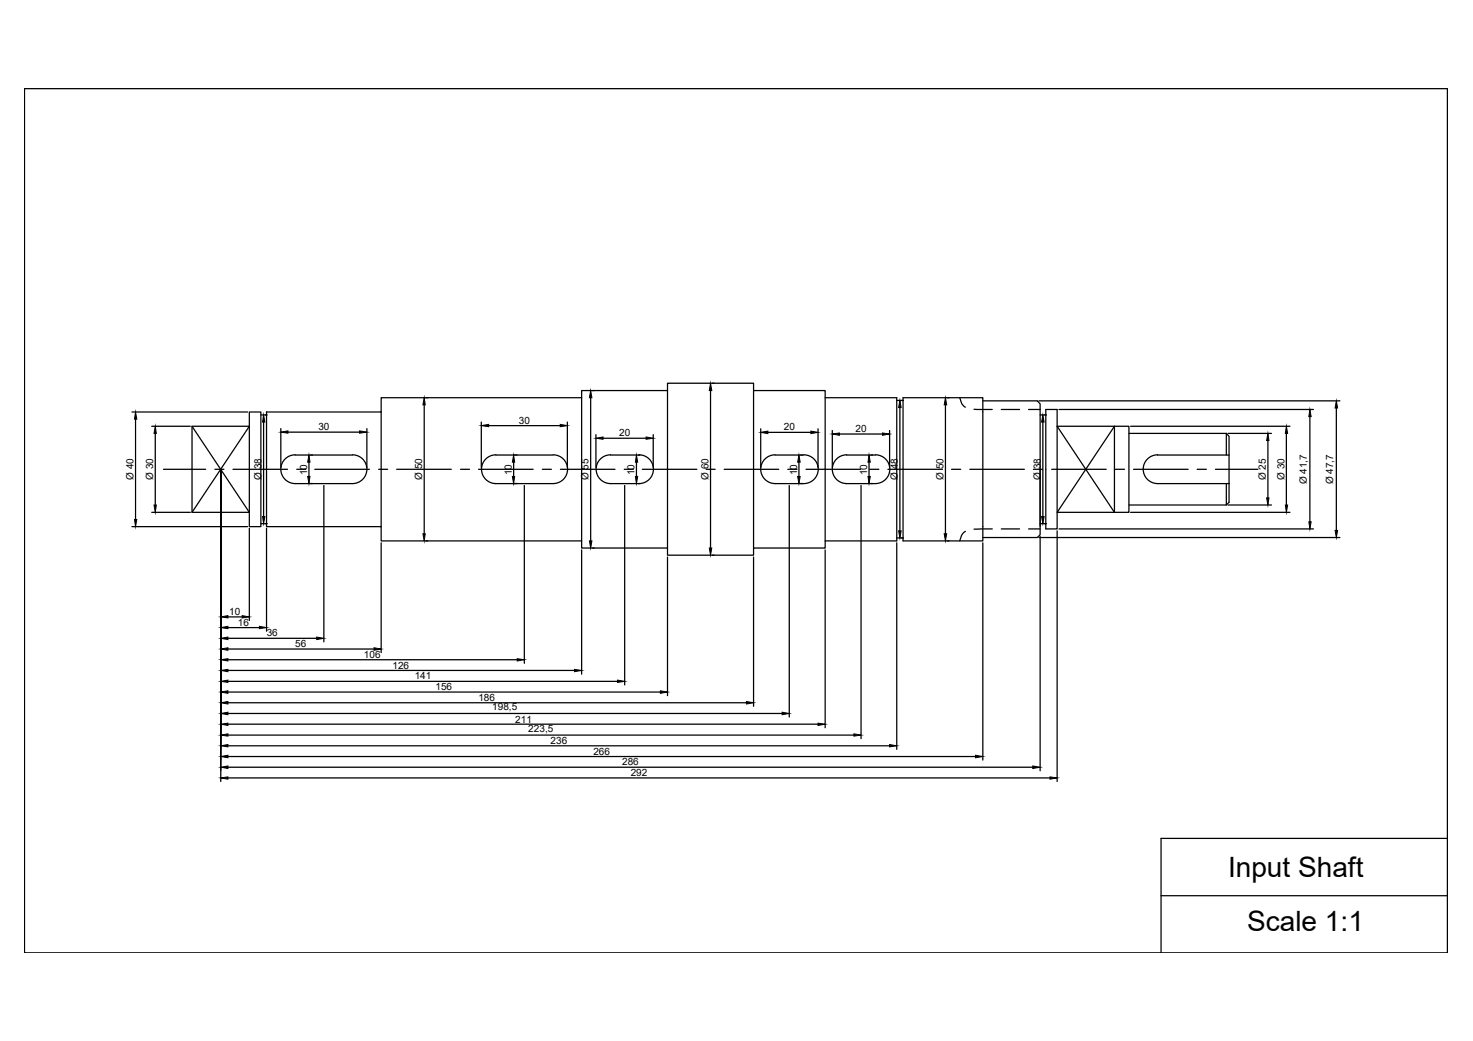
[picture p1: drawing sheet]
<svg xmlns="http://www.w3.org/2000/svg" width="297mm" height="210mm" viewBox="0 0 297 210" stroke-linecap="round" stroke-linejoin="round" font-family="sans-serif">
<!-- layer: Center Lines -->
<g fill="none" stroke="#000" stroke-width=".25">
<path d="M33 94.6h8.5M43.3 94.6h1.9M47 94.6h11M59.8 94.6h1.9M63.5 94.6h11M76.4 94.6h1.8M80 94.6h11M92.9 94.6h1.8M96.5 94.6h11M109.4 94.6h1.8M113 94.6h11M125.9 94.6h1.8"/>
<path d="M129.5 94.6h11M142.4 94.6h1.8M146 94.6h11M158.9 94.6h1.8M162.5 94.6h11.1M175.4 94.6h1.8M179.1 94.6h11M191.9 94.6h1.8M195.6 94.6h11M208.4 94.6h1.9M212.1 94.6h11M224.9 94.6h1.9"/>
<path d="M228.6 94.6h11M241.4 94.6h1.9M245.1 94.6h8.5"/>
</g>
<!-- layer: Shaft -->
<g fill="none" stroke="#000" stroke-width=".25">
<path d="M4.9 17.9h287v174.2h-287zM134.6 78.8v31.7M152 78.8v31.7M38.7 86l11.6 17.3h-11.6v-17.3h11.6l-11.6 17.3M50.3 83.1h2.3v23.1h-2.3zM52.6 83.7h1.1M53.7 83.1h23.2v-2.9h40.4v-1.4h17.3v-1.5h17.4v1.5h14.4v1.4h14.4v28.9h-14.4v1.4h-14.4v1.4h-17.4v-1.4h-17.3v-1.4h-40.4v-2.9h-23.2zM59.5 91.8h11.6M59.5 91.7a2.9 2.9 0 0 0-2.9 2.9 2.9 2.9 0 0 0 2.9 2.9M71.1 91.7a2.9 2.9 0 0 1 2.9 2.9 2.9 2.9 0 0 1-2.9 2.9h-11.6M76.9 83.1v23.1M100 91.8h11.5"/>
<path d="M100 97.5h11.5M100 91.7a2.9 2.9 0 0 0-2.9 2.9 2.9 2.9 0 0 0 2.9 2.9M111.6 91.7a2.9 2.9 0 0 1 2.9 2.9 2.9 2.9 0 0 1-2.9 2.9M117.3 80.2v28.9M123.1 91.8h5.7M123.1 91.7a2.9 2.9 0 0 0-2.9 2.9 2.9 2.9 0 0 0 2.9 2.9h5.7a2.9 2.9 0 0 0 3-2.9 2.9 2.9 0 0 0-2.9-2.9M156.3 91.8h5.8M156.3 91.7a2.9 2.9 0 0 0-2.9 2.9 2.9 2.9 0 0 0 2.9 2.9h5.8a2.9 2.9 0 0 0 2.9-2.9 2.9 2.9 0 0 0-2.9-2.9M166.4 80.2v28.9M170.7 91.8h5.8M170.7 97.5h5.8M170.7 91.7a2.9 2.9 0 0 0-2.9 2.9 2.9 2.9 0 0 0 2.9 2.9"/>
<path d="M176.5 91.7a2.9 2.9 0 0 1 2.9 2.9 2.9 2.9 0 0 1-2.9 2.9M180.8 80.7h1.3M182.1 80.2h16.1v28.9h-16.1zM198.2 80.8h11l.5 .6v13.2M209.7 94.6v13.2l-.5 .6h-11M209.7 83.7h1.2M209.7 94.6v11.5M210.9 82.6h2.3v24.1h-2.3zM213.2 86h11.5v17.3h-11.5l11.5-17.3h3v17.3h-3zM227.7 87.4h19.6M233.4 91.8h14.4M233.4 91.7a2.9 2.9 0 0 0-2.9 2.9 2.9 2.9 0 0 0 2.9 2.9h14.4"/>
<path d="M247.3 87.4l.5 .6v13.3l-.5 .5h-19.6M247.3 87.4v4.4M247.3 97.5v4.3M52.6 105.6h1.1M180.8 108.5h1.3M209.7 105.6h1.2M291.9 169.1h-57.8v23M234.1 180.6h57.8"/>
</g>
<!-- layer: Hidden -->
<path d="M193.5 80.2a2.42 2.42 0 0 0 1.2 1.9M196.4 82.5l3.7 .1M201.9 82.6h3.7M207.4 82.6h2.3M194.7 107.2l-.4 .2a2.86 2.86 0 0 0-.8 1.7M200.1 106.7h-3.7M201.9 106.7h3.7M207.4 106.7h2.3" fill="none" stroke="#000" stroke-width=".25"/>
<!-- layer: Dimensions -->
<g fill="none" stroke="#000" stroke-width=".25">
<path d="M119.5 78.8h.3M143.3 78.8v31.7M143.7 77.3h.3M26.6 83.1h23.3M27.3 84.5v20.2M30.6 86h7.8M31.3 87.4v14.4M44.5 95v62.6M53.2 85.1v19.1M53.5 83.7h.4M56.6 86.4v7.8M58.1 87.1h14.4"/>
<path d="M62.3 93.2v2.9M62.6 91.8h.4M62.6 97.5h.4M65.3 97.9v31.5M74 86.4v7.8M85.5 81.6v26M85.9 80.2h.4M97.1 85.1v9.1M98.5 85.8h14.5M103.5 91.8h.8M103.5 97.5h.8M103.6 93.2v2.9"/>
<path d="M105.7 97.9v35.8M114.4 85.1v9.1M119.1 80.2v28.9M120.2 87.6v6.6M121.6 88.4h8.7M126 97.9v40.2M128.3 93.2v2.9M128.7 91.8h.4M128.7 97.5h.4M131.7 87.6v6.6M153.4 86.5v7.7M154.8 87.2h8.7"/>
<path d="M159.2 97.9v46.7M161.1 93.2v2.9M161.4 91.8h.4M161.4 97.5h.4M165 86.5v7.7M167.8 86.8v7.4M169.3 87.5h8.7M173.6 97.9v51M175.2 93.2v2.9M175.6 91.8h.4M175.6 97.5h.4M179.4 86.8v7.4"/>
<path d="M181.5 82.2v24.8M181.8 80.7h.4M190.7 81.6v26M191 80.2h.4M209.5 80.8h60.7M210.3 85.1v19.1M210.7 83.7h.3M213.6 82.6h51.3M228 86h32.1M247.6 87.4h8.8M255.7 88.8v11.6M259.4 87.4v14.4"/>
<path d="M264.1 84v21.2M269.5 82.3v24.6M26.6 106.2h23.3M30.6 103.3h7.8M50.3 106.5v18.6M53.5 105.6h.4M53.7 106.5v20.8M76.9 109.4v22.2M85.9 109.1h.4M117.3 110.9v25M119.5 110.5h.3M134.6 112.3v28"/>
<path d="M143.7 111.9h.3M152 112.3v30.1M166.4 110.9v35.8M180.8 109.4v41.7M181.8 108.5h.4M191 109.1h.4M198.2 109.4v43.9M209.5 108.4h60.7M209.7 108.2v47.2M210.7 105.6h.3M213.2 107v50.6M213.6 106.7h51.3"/>
<path d="M228 103.3h32.1M247.6 101.8h8.8M46 124.4h2.8M46 126.5h6.3M46 128.7h17.9M46 130.9h29.4M46 133h58.3M46 135.2h69.9M46 137.4h78.5M46 139.5h87.2M46 141.7h104.5M46 143.9h111.7"/>
<path d="M46 146h119M46 148.2h126.2M46 150.4h133.4M46 152.5h150.7M46 154.7h162.3M46 156.9h165.7"/>
</g>
<g fill="#000" stroke="#000" stroke-width=".2">
<path d="M143.3 77.3l.2 1.5h-.5zM27.3 83.1l.3 1.4h-.5zM31.3 86l.2 1.4h-.4zM53.2 83.7l.2 1.4h-.5zM56.6 87.1l1.5-.2v.4zM62.3 91.8l.2 1.4h-.5zM62 96.1h.5l-.2 1.4zM72.5 86.9l1.5 .2-1.5 .2zM85.5 80.2l.3 1.4h-.5zM97.1 85.8l1.4-.2v.4zM103.6 91.8l.2 1.4h-.5zM103.3 96.1h.5l-.2 1.4z"/>
<path d="M113 85.6l1.4 .2-1.4 .2zM119.1 78.8l.3 1.4h-.5zM120.2 88.4l1.4-.3v.5zM128.3 91.8l.3 1.4h-.5zM128.1 96.1h.5l-.3 1.4zM130.3 88.1l1.4 .3-1.4 .2zM153.4 87.2l1.4-.3v.5zM161.1 91.8l.3 1.4h-.5zM160.9 96.1h.5l-.3 1.4zM163.5 86.9l1.5 .3-1.5 .2zM167.8 87.5l1.5-.2v.5zM175.2 91.8l.3 1.4h-.5z"/>
<path d="M175 96.1h.5l-.3 1.4zM178 87.3l1.4 .2-1.4 .3zM181.5 80.7l.2 1.5h-.5zM190.7 80.2l.2 1.4h-.5zM210.3 83.7l.3 1.4h-.6zM255.7 87.4l.2 1.4h-.5zM259.4 86l.3 1.4h-.5zM264.1 82.6l.3 1.4h-.5zM269.5 80.8l.2 1.5h-.5zM27.1 104.7h.5l-.3 1.5zM31.1 101.8h.4l-.2 1.5zM52.9 104.2h.5l-.2 1.4z"/>
<path d="M85.3 107.6h.5l-.3 1.5zM118.9 109.1h.5l-.3 1.4zM143 110.5h.5l-.2 1.4zM181.2 107h.5l-.2 1.5zM190.4 107.6h.5l-.2 1.5zM210 104.2h.6l-.3 1.4zM255.4 100.4h.5l-.2 1.4zM259.2 101.8h.5l-.3 1.5zM263.9 105.2h.5l-.3 1.5zM269.2 106.9h.5l-.2 1.5zM44.5 124.4l1.5-.3v.5zM44.5 126.5l1.5-.2v.5z"/>
<path d="M44.5 128.7l1.5-.2v.5zM44.5 130.9l1.5-.3v.5zM44.5 133l1.5-.2v.5zM44.5 135.2l1.5-.2v.4zM44.5 137.4l1.5-.3v.5zM44.5 139.5l1.5-.2v.5zM48.8 124.1l1.5 .3-1.5 .2zM52.3 126.3l1.4 .2-1.4 .3zM63.9 128.5l1.4 .2-1.4 .3zM75.4 130.6l1.5 .3-1.5 .2zM104.3 132.8l1.4 .2-1.4 .3zM115.9 135l1.4 .2-1.4 .2z"/>
<path d="M124.5 137.1l1.5 .3-1.5 .2zM133.2 139.3l1.4 .2-1.4 .3zM44.5 141.7l1.5-.3v.6zM44.5 143.9l1.5-.3v.5zM44.5 146l1.5-.2v.5zM44.5 148.2l1.5-.2v.4zM44.5 150.4l1.5-.3v.5zM44.5 152.5l1.5-.2v.5zM44.5 154.7l1.5-.3v.6zM44.5 156.9l1.5-.3v.5zM150.5 141.4l1.5 .3-1.5 .3zM157.7 143.6l1.5 .3-1.5 .2z"/>
<path d="M165 145.8l1.4 .2-1.4 .3zM172.2 148l1.4 .2-1.4 .2zM179.4 150.1l1.4 .3-1.4 .2zM196.7 152.3l1.5 .2-1.5 .3zM208.3 154.4l1.4 .3-1.4 .3zM211.7 156.6l1.5 .3-1.5 .2z"/>
</g>
<g font-size="5.6">
<text x="247.6" y="176.8">Input Shaft</text>
<text x="251.5" y="187.7">Scale 1:1</text>
</g>
<g font-size="2">
<text x="64.2" y="86.8">30</text>
<text x="104.6" y="85.4">30</text>
<text x="124.9" y="88">20</text>
<text x="158.1" y="86.8">20</text>
<text x="172.5" y="87.1">20</text>
<text x="61.9" y="95.8" transform="rotate(-90 61.9 95.8)">10</text>
<text x="103.2" y="95.8" transform="rotate(-90 103.2 95.8)">10</text>
<text x="128" y="95.8" transform="rotate(-90 128 95.8)">10</text>
<text x="160.7" y="95.8" transform="rotate(-90 160.7 95.8)">10</text>
<text x="174.9" y="95.8" transform="rotate(-90 174.9 95.8)">10</text>
<text x="26.9" y="96.8" transform="rotate(-90 26.9 96.8)">Ø 40</text>
<text x="30.9" y="96.8" transform="rotate(-90 30.9 96.8)">Ø 30</text>
<text x="52.7" y="96.8" transform="rotate(-90 52.7 96.8)">Ø 38</text>
<text x="85.1" y="96.8" transform="rotate(-90 85.1 96.8)">Ø 50</text>
<text x="118.7" y="96.8" transform="rotate(-90 118.7 96.8)">Ø 55</text>
<text x="142.9" y="96.8" transform="rotate(-90 142.9 96.8)">Ø 60</text>
<text x="181" y="96.8" transform="rotate(-90 181 96.8)">Ø 48</text>
<text x="190.2" y="96.8" transform="rotate(-90 190.2 96.8)">Ø 50</text>
<text x="209.9" y="96.8" transform="rotate(-90 209.9 96.8)">Ø 38</text>
<text x="255.3" y="96.8" transform="rotate(-90 255.3 96.8)">Ø 25</text>
<text x="259" y="96.8" transform="rotate(-90 259 96.8)">Ø 30</text>
<text x="263.5" y="97.6" transform="rotate(-90 263.5 97.6)">Ø 41,7</text>
<text x="268.8" y="97.6" transform="rotate(-90 268.8 97.6)">Ø 47,7</text>
<text x="46.2" y="124">10</text>
<text x="47.9" y="126.2">16</text>
<text x="53.8" y="128.3">36</text>
<text x="59.5" y="130.5">56</text>
<text x="73.4" y="132.6">106</text>
<text x="79.1" y="134.8">126</text>
<text x="83.6" y="137">141</text>
<text x="87.8" y="139.2">156</text>
<text x="96.5" y="141.3">186</text>
<text x="99.3" y="143.2">198,5</text>
<text x="103.9" y="145.7">211</text>
<text x="106.5" y="147.5">223,5</text>
<text x="111" y="150">236</text>
<text x="119.7" y="152.2">266</text>
<text x="125.5" y="154.3">286</text>
<text x="127.2" y="156.5">292</text>
</g>
</svg>
